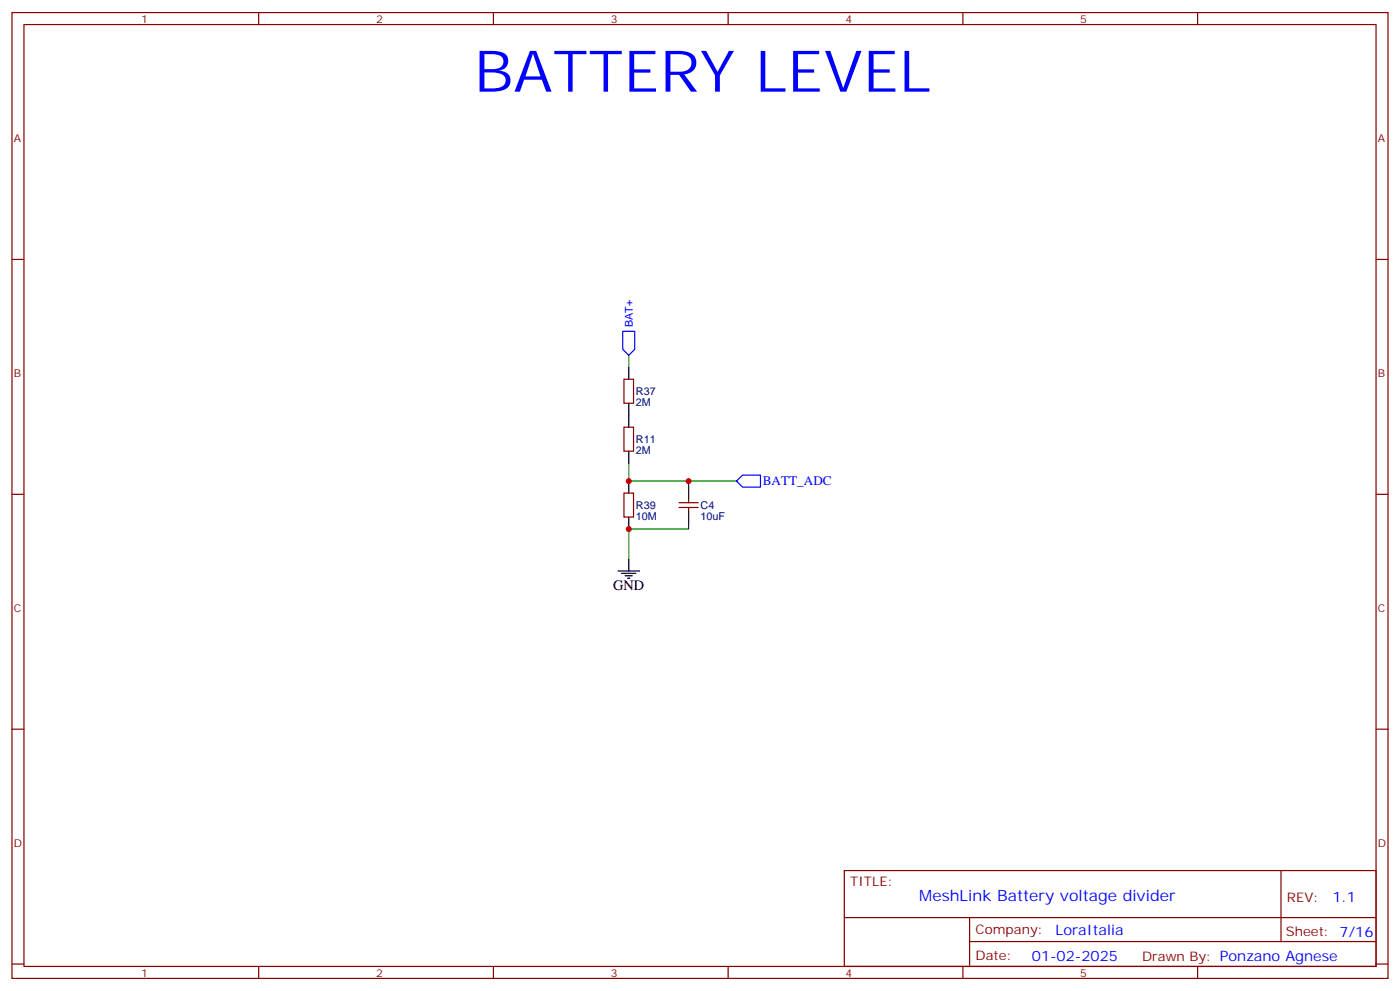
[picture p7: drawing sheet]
<svg xmlns="http://www.w3.org/2000/svg" width="412mm" height="292mm" viewBox="0 0 412 292" stroke-linecap="round" stroke-linejoin="round" font-family="sans-serif">
<path d="M185.2 108.1v3.6M185.2 118.7v7.1M185.2 132.8v3.5M185.2 141.6v3.6M185.2 152.2v3.6M202.8 143.4v3.5M202.8 150.5v3.5M182 168.1h6.4M183.1 168.8h4.2M184.1 169.5h2.2M184.9 170.2h.7M185.2 164.6v3.5" fill="none" stroke="#000" stroke-width=".35"/>
<path d="M183.4 97.5h3.6v5.3l-1.8 1.8-1.8-1.8zM217 141.6l1.7-1.7h5.3v3.5h-5.3z" fill="none" stroke="#00f" stroke-width=".35"/>
<path d="M185.2 104.6v3.5M185.2 136.3v5.3h31.8M202.8 154v1.8h-17.6v8.8M202.8 141.6v1.8" fill="none" stroke="#008700" stroke-width=".35"/>
<g fill="none" stroke="#870000" stroke-width=".35">
<path d="M3.5 3.7h405.4v284.3h-405.4zM7.1 7.2h398.2v277.3h-398.2zM76.2 3.7v3.5M145.3 3.7v3.5M214.5 3.7v3.5M283.6 3.7v3.5M352.8 3.7v3.5M3.5 76.4h3.6M405.3 76.4h3.6M183.8 111.7h2.8v7h-2.8zM183.8 125.8h2.8v7h-2.8zM3.5 145.5h3.6"/>
<path d="M183.8 145.2h2.8v7h-2.8zM200 149.4h5.7M200 148h5.7M202.8 146.9v1.1M202.8 149.4v1.1M405.3 145.5h3.6M3.5 214.7h3.6M405.3 214.7h3.6M248.7 256.3h156.6v28.2h-156.6zM377.3 256.3v20.9M248.7 270.1h156.5M285.6 277.2h119.6"/>
<path d="M285.6 270.1v14.2M3.5 283.8h3.6M76.2 284.5v3.5M145.3 284.5v3.5M214.5 284.5v3.5M283.6 284.5v3.5M352.8 284.5v3.5M405.3 283.8h3.6"/>
</g>
<g fill="#c00">
<circle cx="202.8" cy="141.6" r=".88"/>
<circle cx="185.2" cy="141.6" r=".88"/>
<circle cx="185.2" cy="155.8" r=".88"/>
</g>
<text font-size="16.9" fill="#00f" x="139.6" y="27">BATTERY LEVEL</text>
<text font-size="4.6" fill="#00f" x="270.8" y="265.3">MeshLink Battery voltage divider</text>
<text font-size="4.2" x="180.6" y="173.7">GND</text>
<g font-size="4.2" fill="#00f">
<text x="392.5" y="265.6">1.1</text>
<text x="310.9" y="275.1">LoraItalia</text>
<text x="304" y="282.9">01-02-2025</text>
</g>
<text font-size="3.9" fill="#00f" x="224.7" y="142.9">BATT_ADC</text>
<g font-size="3.9" fill="#800">
<text x="250.5" y="260.9">TITLE:</text>
<text x="379.1" y="265.6">REV:</text>
<text x="287.4" y="275.1">Company:</text>
<text x="378.7" y="275.7">Sheet: 7/16</text>
<text x="287.4" y="282.8">Date:</text>
<text x="336.4" y="282.8">Drawn By: Ponzano Agnese</text>
</g>
<g font-size="3.2" fill="#800">
<text x="41.6" y="6.7">1</text>
<text x="110.8" y="6.7">2</text>
<text x="179.9" y="6.7">3</text>
<text x="249.1" y="6.7">4</text>
<text x="318.2" y="6.7">5</text>
<text x="4.1" y="41.8">A</text>
<text x="405.9" y="41.8">A</text>
<text x="4.1" y="110.9">B</text>
<text x="405.9" y="110.9">B</text>
<text x="4.1" y="180.1">C</text>
<text x="405.9" y="180.1">C</text>
<text x="4.1" y="249.2">D</text>
<text x="405.9" y="249.2">D</text>
<text x="41.6" y="287.5">1</text>
<text x="110.8" y="287.5">2</text>
<text x="179.9" y="287.5">3</text>
<text x="249.1" y="287.5">4</text>
<text x="318.2" y="287.5">5</text>
</g>
<text font-size="3.2" fill="#00f" x="186.4" y="96.4" transform="rotate(-90 186.4 96.4)">BAT+</text>
<g font-size="3.2" fill="#000080">
<text x="187.3" y="119.5">2M</text>
<text x="187.3" y="116.3">R37</text>
<text x="187.3" y="130.4">R11</text>
<text x="187.3" y="133.6">2M</text>
<text x="187.3" y="149.8">R39</text>
<text x="206.4" y="149.8">C4</text>
<text x="187.3" y="153">10M</text>
<text x="206.4" y="153">10uF</text>
</g>
</svg>
